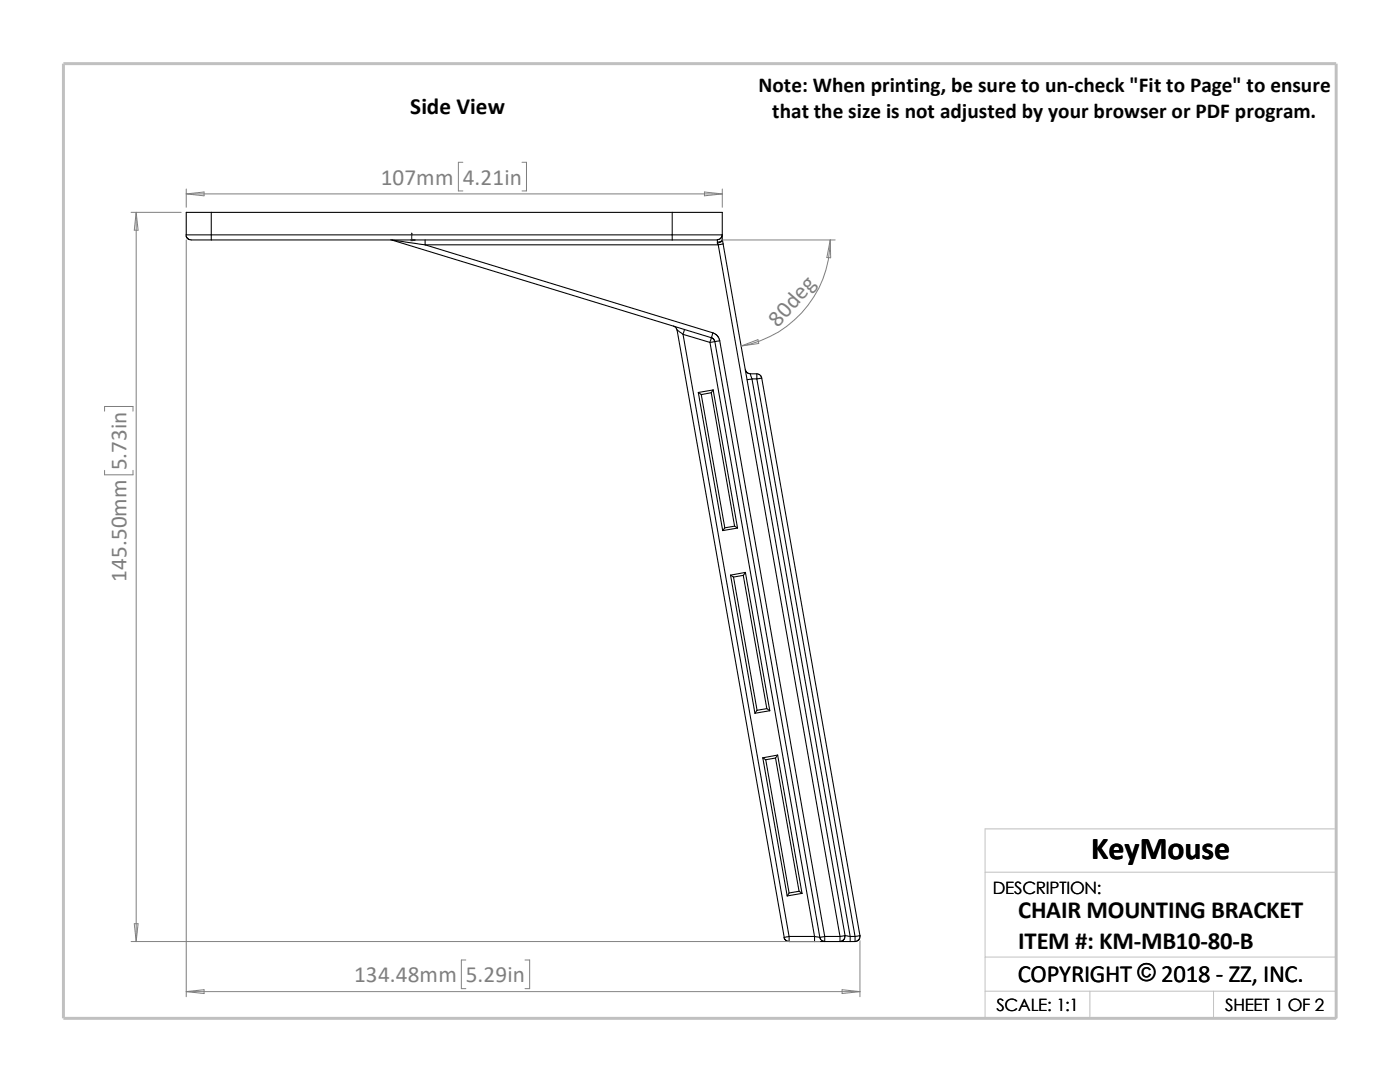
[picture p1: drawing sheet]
<svg xmlns="http://www.w3.org/2000/svg" width="279mm" height="216mm" viewBox="0 0 279 216" stroke-linecap="round" stroke-linejoin="round" font-family="sans-serif">
<path d="M196.6 174h70.1M196.6 191h70.1M196.6 197.8h70.1M217.5 197.8v5.4M242.2 197.8v5.4M26.8 203.2h239.9v-37.8h-70.1v37.8" fill="none" stroke="#c0c0c0" stroke-width=".2"/>
<path d="M12.7 12.7h254v190.5h-254z" fill="none" stroke="#c0c0c0" stroke-width=".59"/>
<g fill="none" stroke="#000" stroke-width=".21">
<path d="M37.1 46.9l.2 .5 .5 .4 4.4 .1M42.2 42.4h-5v4.5h5M42.2 46.9h92M42.2 47.9h92M42.2 42.4v4.5M42.2 42.4h92M42.2 46.9v1M78 47.8l.3 .1M78.3 47.9l63.7 19.5M78.3 47.9l6.5 1M84.8 48.9l57.5 17.5-.3 1M84.8 48.9h58.5"/>
<path d="M84.8 47.9v1M134.2 47.9h9v.4M134.2 42.4h9.9v4.5M134.2 46.9h9.9M134.2 46.9v1M134.2 42.4v4.5M143.2 48.5l.1 .4M143.2 48.3v.2M143.3 48.9l24.3 138M144.1 46.9l-.2 .6-.7 .3M144.1 47.8a.83 .83 0 0 1-.9 .5M144.1 46.9v.9"/>
<path d="M144.1 47.8l.1 .2M144.2 48l-.4 .3-.6 .2M144.2 48l.1 .7M144.3 48.7l24.4 138M144.3 48.7l-1 .2M134.4 65.1l.6 .4 .1 .4M135.1 65.9l21.4 121.1 1-.1M135.1 65.9l1.2 .8M136.3 66.7l5.4 1.6M136.3 66.7l21.2 120.2M136.6 65.7l-.3 1M139.4 78.3l4.8 27.6"/>
<path d="M139.4 78.3l.6 .4M140 78.7l4.7 26.6M141.7 68.3l20.9 118.6M141.9 78.4l4.7 26.6M141.9 78.4l-1.9 .3M142 67.4l.5 .3 .1 .5M142 67.4l-.3 .9M142.2 66.4l.9 .5 .5 1.1M142.3 77.8l-.4 .6M142.3 77.8l4.9 27.6M142.3 77.8l-2.9 .5M142.7 68.2l20.9 118.8"/>
<path d="M142.7 68.2l-1 .1M143.6 68l21 118.9M143.6 68l-.9 .2M148.8 73.7l.3 .7 .6 .2M149.7 74.6h1.3M149.7 74.6l.4 1M150.1 75.6l19.6 111.3M150.1 75.6h.9M150.1 75.6l-1 .2M151 74.6l.6 .2 .4 .6M151 74.6v1M151 75.6l19.6 111.3"/>
<path d="M152 75.4l-1 .2M152 75.4l19.6 111.3-1 .2M144.7 105.3l-.5 .6M145.8 114.8l4.9 27.5M145.8 114.8l.6 .3M146.4 115.1l4.7 26.6M146.6 105l.6 .4M146.6 105l-1.9 .3M147.2 105.4l-3 .5M148.3 114.8l4.7 26.6M148.3 114.8l-1.9 .3M148.8 114.2l-3 .6"/>
<path d="M148.8 114.2l4.8 27.6M148.8 114.2l-.5 .6M151.1 141.7l-.4 .6M152.2 151.2l.6 .4M152.2 151.2l4.9 27.6M152.8 151.6l4.7 26.6M153 141.4l.6 .4M153 141.4l-1.9 .3M153.6 141.8l-2.9 .5M154.8 151.3l4.7 26.5M154.8 151.3l-2 .3M155.2 150.7l-.4 .6"/>
<path d="M155.2 150.7l4.9 27.6M155.2 150.7l-3 .5M157.5 178.2l-.4 .6M159.5 177.8l-2 .4M159.5 177.8l.6 .5M160.1 178.3l-3 .5M156.5 187l.4 .7 .6 .2M157.5 186.9h5.1M157.5 187.9h5.1M157.5 186.9v1M162.6 186.9v1M162.6 186.9l1 .1"/>
<path d="M162.6 187.9h2M163.6 187l.1 .4 .3 .3 .6 .1M164.6 186.9v1M164.6 186.9h3M164.6 187.9h3M164.6 186.9l-1 .1M167.6 186.9v1M167.6 187.9h2.1M168.6 186.7l-.1 .7-.3 .3-.6 .2M168.7 186.7l-1.1 .2M168.7 186.7l1 .2M169.7 186.9h.9"/>
<path d="M169.7 187.9h.9M169.7 186.9v1M170.6 186.9v1M171.6 186.6l-.1 .8-.3 .3-.6 .2"/>
</g>
<g fill="#00f" stroke="#00f" stroke-width=".2">
<path d="M82.5 47.8l.3 .1-.3 .1z"/>
<path d="M82.2 46.5l.1 .4h-.2z"/>
</g>
<path d="M82 47.9h.8M82 47.8l.3 .2M82.2 46.5v1.5M82.3 47.8l-.3 .2" fill="none" stroke="#00f" stroke-width=".2"/>
<g fill="none" stroke="#808080" stroke-width=".2">
<path d="M37.2 38.7l3.5-.4v.8zM37.2 38.7h106.9M37.2 37.7v3.7M92.4 32.4h-.9v5.7h.9M104.2 32.4h.9v5.7h-.9M140.6 38.3l3.5 .4-3.5 .4zM144.1 37.7v3.7M26.2 42.4h10M27.2 42.4l.4 3.5h-.8zM27.2 42.4v145.5M37.2 47.9v151M144.1 47.9h22.6"/>
<path d="M165.7 47.9a21.6 21.6 0 0 1-17.8 21.1M165.7 47.9l.1 3.5h-.8zM147.9 69l3.4-1.2 .1 .7zM20.9 93.9v.8h5.6v-.8M20.9 82v-.9h5.6v.9M26.2 187.9h137.4M26.8 184.3h.8l-.4 3.6zM37.2 197.9l3.5-.4v.7zM37.2 197.9h134.4M93 191.6h-.9v5.7h.9M104.8 191.6h.9v5.7h-.9M168.1 197.5l3.5 .4-3.5 .3z"/>
<path d="M171.6 187.7v11.2"/>
</g>
<text font-size="6.4" x="217.8" y="171.4">KeyMouse</text>
<g font-size="4.9">
<text x="203.2" y="183.2">CHAIR MOUNTING BRACKET</text>
<text x="203.2" y="189.3">ITEM #: KM-MB10-80-B</text>
<text x="203.1" y="195.9">COPYRIGHT © 2018 - ZZ, INC.</text>
<text x="227" y="195.8">©</text>
</g>
<text font-size="4.6" x="81.9" y="22.7">Side View</text>
<g font-size="4.6" fill="#808080">
<text x="76" y="36.9">107mm</text>
<text x="92.4" y="36.9">4.21in</text>
<text x="155.3" y="65.5" transform="rotate(-48 155.3 65.5)">80deg</text>
<text x="25.2" y="93.9" transform="rotate(-90 25.2 93.9)">5.73in</text>
<text x="25.2" y="116.1" transform="rotate(-90 25.2 116.1)">145.50mm</text>
<text x="70.7" y="196">134.48mm</text>
<text x="93" y="196">5.29in</text>
</g>
<g font-size="4.2">
<text x="151.4" y="18.3">Note: When printing, be sure to un-check &quot;Fit to Page&quot; to ensure</text>
<text x="154.1" y="23.5">that the size is not adjusted by your browser or PDF program.</text>
</g>
<g font-size="3.4">
<text x="198.2" y="178.5">DESCRIPTION:</text>
<text x="198.8" y="201.7">SCALE: 1:1</text>
<text x="244.5" y="201.7">SHEET 1 OF 2</text>
</g>
</svg>
